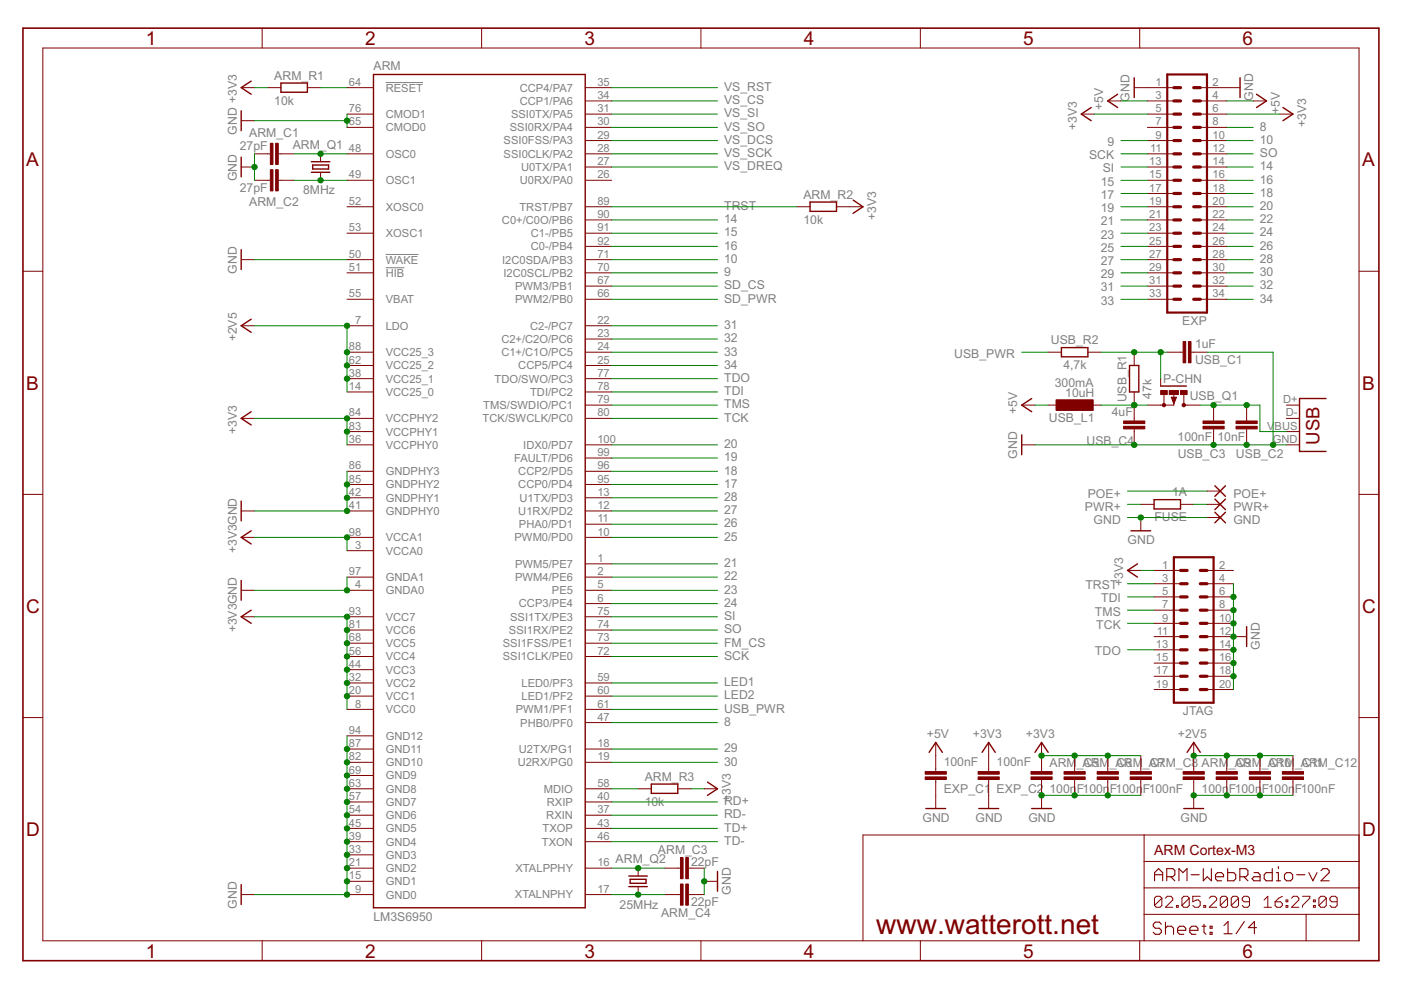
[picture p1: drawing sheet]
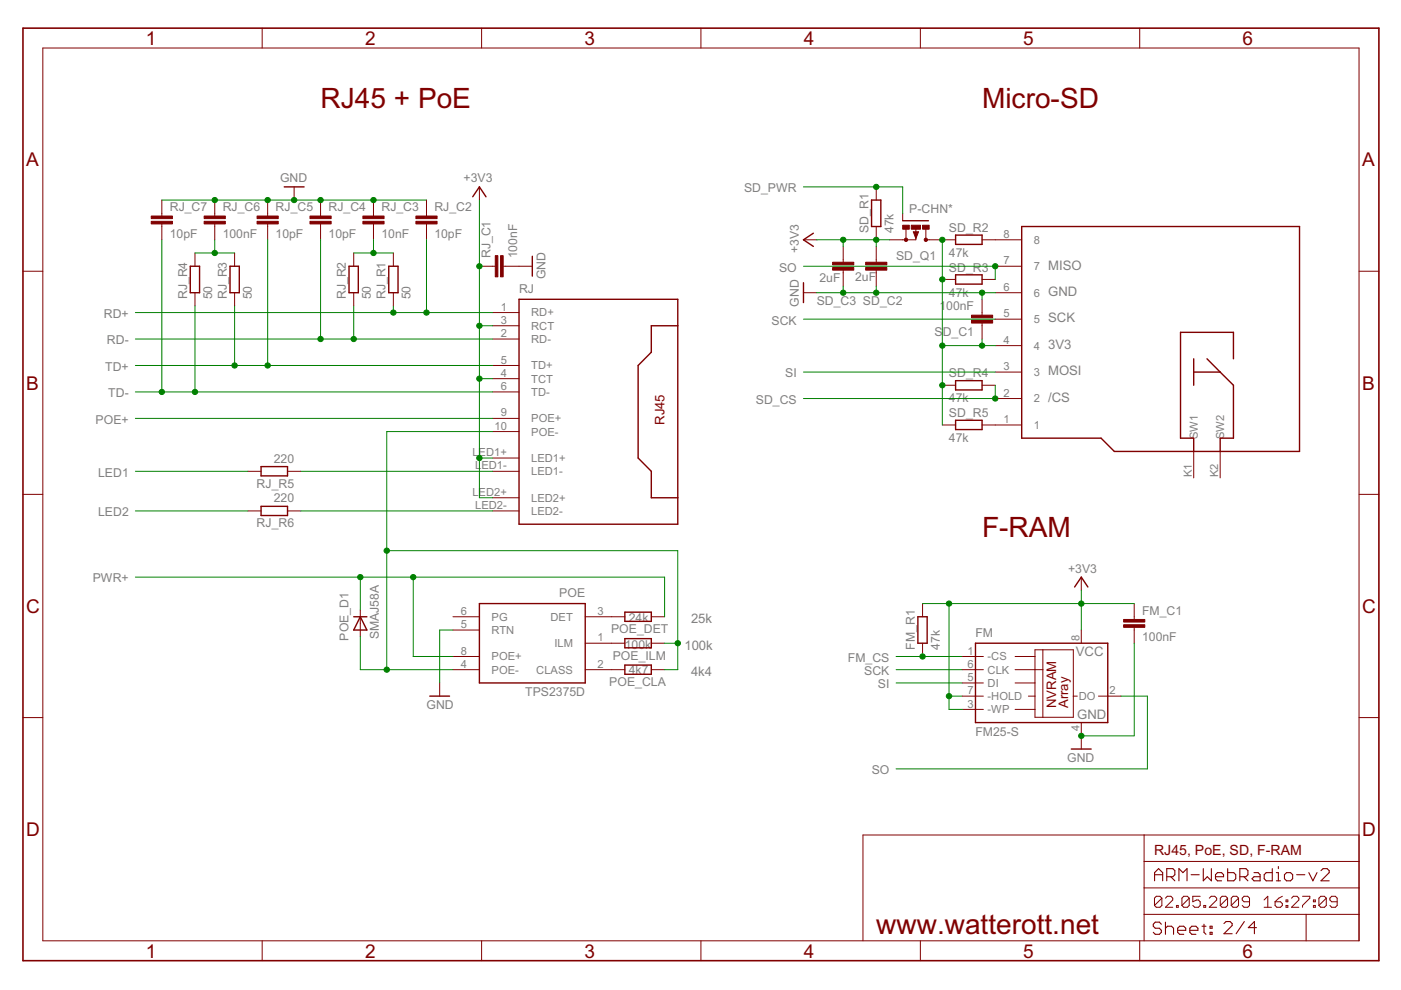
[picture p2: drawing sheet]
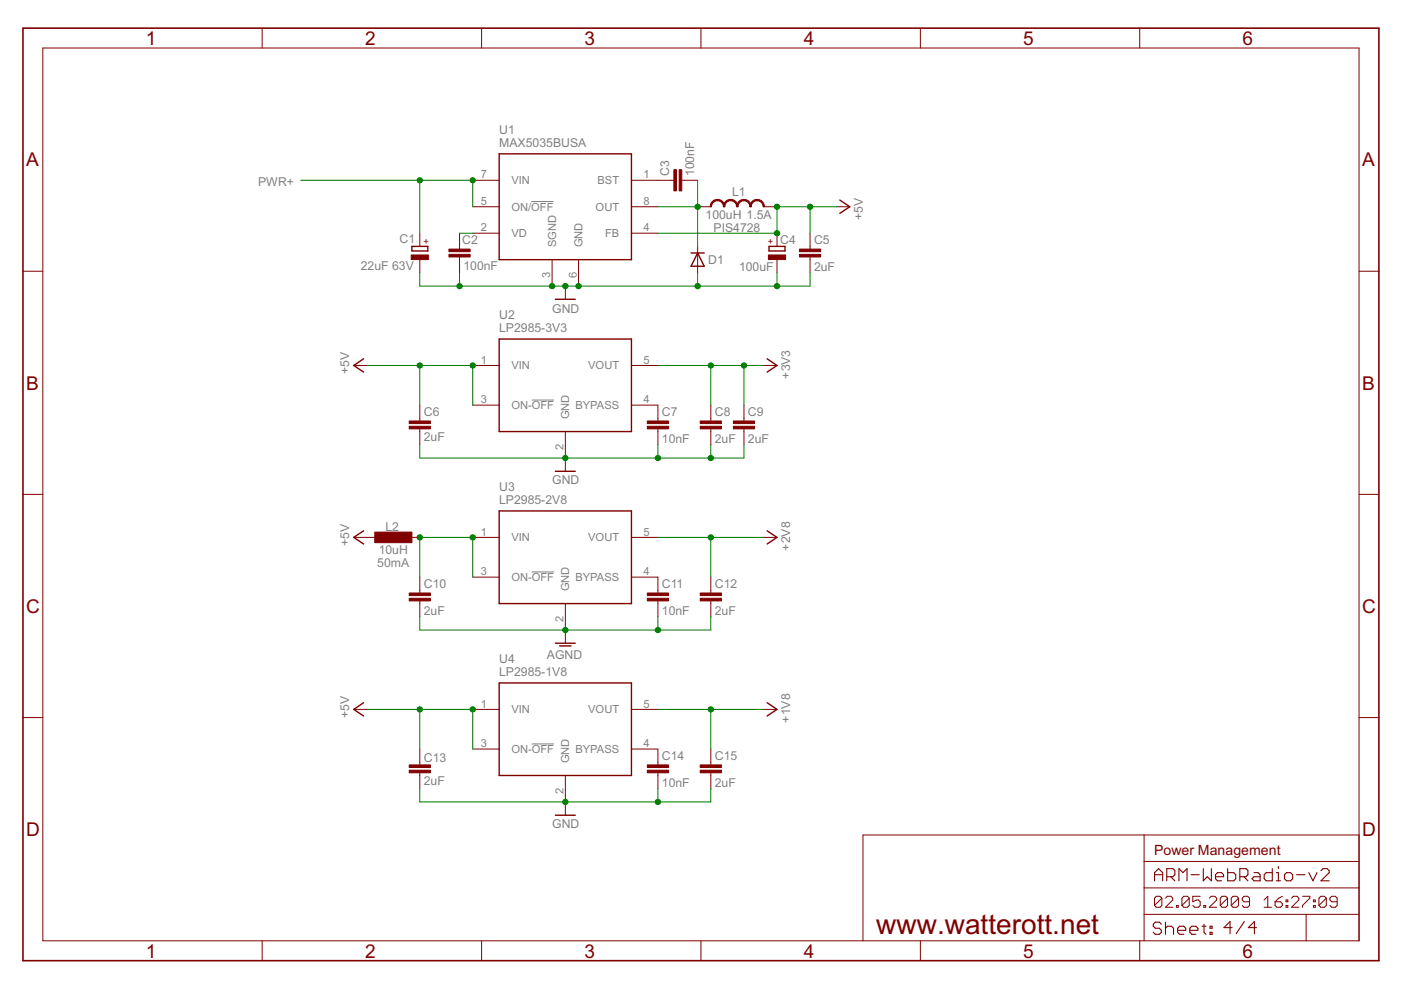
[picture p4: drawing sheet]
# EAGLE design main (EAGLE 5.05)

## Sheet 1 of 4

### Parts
ARM  LM3S6950  [LQFP100]
ARM_C1  27pF  C-EUC0603  [C0603]
ARM_C2  27pF  C-EUC0603  [C0603]
ARM_C3  22pF  C-EUC0603  [C0603]
ARM_C4  22pF  C-EUC0603  [C0603]
ARM_C5  100nF  C-EUC0603  [C0603]
ARM_C6  100nF  C-EUC0603  [C0603]
ARM_C7  100nF  C-EUC0603  [C0603]
ARM_C8  100nF  C-EUC0603  [C0603]
ARM_C9  100nF  C-EUC0603  [C0603]
ARM_C10  100nF  C-EUC0603  [C0603]
ARM_C11  100nF  C-EUC0603  [C0603]
ARM_C12  100nF  C-EUC0603  [C0603]
ARM_Q1  8MHz  HC49UP  [HC49UP]
ARM_Q2  25MHz  HC49UP  [HC49UP]
ARM_R1  10k  R-EU_R0603  [R0603]
ARM_R2  10k  R-EU_R0603  [R0603]
ARM_R3  10k  R-EU_R0603  [R0603]
EXP  MA17-2  [MA17-2]
EXP_C1  100nF  C-EUC0603  [C0603]
EXP_C2  100nF  C-EUC0603  [C0603]
FUSE  1A  R-EU_R1206  [R1206]
GND  SMD2  [SMD1,27-2,54]
JTAG  MA10-2  [MA10-2]
POE+  SMD2  [SMD1,27-2,54]
PWR+  SMD2  [SMD1,27-2,54]
USB  USB-A-S  [USB-A-S]
USB_C1  1uF  C-EUC0603  [C0603]
USB_C2  10nF  C-EUC0603  [C0603]
USB_C3  100nF  C-EUC0603  [C0603]
USB_C4  4uF  C-EUC1206  [C1206]
USB_L1  10uH  L-EUL4532C  [L4532M]
USB_Q1  P-CHN  IRLML6402  [MICRO3]
USB_R1  47k  R-EU_R0603  [R0603]
USB_R2  4,7k  R-EU_R0603  [R0603]

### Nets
8: ARM.47(PHB0/PF0) EXP.8
9: ARM.70(I2C0SCL/PB2) EXP.9
10: ARM.71(I2C0SDA/PB3) EXP.10
14: ARM.90(C0+/C0O/PB6) EXP.14
15: ARM.91(C1-/PB5) EXP.15
16: ARM.92(C0-/PB4) EXP.16
17: ARM.95(CCP0/PD4) EXP.17
18: ARM.96(CCP2/PD5) EXP.18
19: ARM.99(FAULT/PD6) EXP.19
20: ARM.100(IDX0/PD7) EXP.20
21: ARM.1(PWM5/PE7) EXP.21
22: ARM.2(PWM4/PE6) EXP.22
23: ARM.5(PE5) EXP.23
24: ARM.6(CCP3/PE4) EXP.24
25: ARM.10(PWM0/PD0) EXP.25
26: ARM.11(PHA0/PD1) EXP.26
27: ARM.12(U1RX/PD2) EXP.27
28: ARM.13(U1TX/PD3) EXP.28
29: ARM.18(U2TX/PG1) EXP.29
30: ARM.19(U2RX/PG0) EXP.30
31: ARM.22(C2-/PC7) EXP.31
32: ARM.23(C2+/C2O/PC6) EXP.32
33: ARM.24(C1+/C1O/PC5) EXP.33
34: ARM.25(CCP5/PC4) EXP.34
+3V3: ARM.3(VCCA0) ARM.8(VCC0) ARM.20(VCC1) ARM.32(VCC2) ARM.36(VCCPHY0) ARM.44(VCC3) ARM.56(VCC4) ARM.68(VCC5) ARM.81(VCC6) ARM.83(VCCPHY1) ARM.84(VCCPHY2) ARM.93(VCC7) ARM.98(VCCA1) ARM_C5.1 ARM_C6.1 ARM_C7.1 ARM_C8.1 ARM_R1.1 ARM_R2.2 ARM_R3.2 EXP.5 EXP.6 EXP_C2.2 JTAG.1 ; also sheet 2,3,4
+5V: EXP.3 EXP.4 EXP_C1.2 USB_L1.1 ; also sheet 4
FM_CS: ARM.73(SSI1FSS/PE1) ; also sheet 2
GND: ARM.4(GNDA0) ARM.9(GND0) ARM.15(GND1) ARM.21(GND2) ARM.33(GND3) ARM.39(GND4) ARM.41(GNDPHY0) ARM.42(GNDPHY1) ARM.45(GND5) ARM.50(!WAKE) ARM.54(GND6) ARM.57(GND7) ARM.63(GND8) ARM.65(CMOD0) ARM.69(GND9) ARM.76(CMOD1) ARM.82(GND10) ARM.85(GNDPHY2) ARM.86(GNDPHY3) ARM.87(GND11) ARM.94(GND12) ARM.97(GNDA1) ARM_C1.2 ARM_C2.2 ARM_C3.2 ARM_C4.2 ARM_C5.2 ARM_C6.2 ARM_C7.2 ARM_C8.2 ARM_C9.2 ARM_C10.2 ARM_C11.2 ARM_C12.2 EXP.1 EXP.2 EXP_C1.1 EXP_C2.1 GND.1(P) JTAG.4 JTAG.6 JTAG.8 JTAG.10 JTAG.12 JTAG.14 JTAG.16 JTAG.18 JTAG.20 USB.GND USB_C1.1 USB_C2.2 USB_C3.2 USB_C4.1 ; also sheet 2,3,4
LED1: ARM.59(LED0/PF3) ; also sheet 2
LED2: ARM.60(LED1/PF2) ; also sheet 2
MDIO: ARM.58(MDIO) ARM_R3.1
N$2: USB_C4.2 USB_L1.2 USB_Q1.2(S) USB_R1.1
N$9: ARM.48(OSC0) ARM_C1.1 ARM_Q1.2
N$10: ARM.49(OSC1) ARM_C2.1 ARM_Q1.1
N$12: USB.VBUS USB_C2.1 USB_C3.1 USB_Q1.3(D)
N$13: ARM.17(XTALNPHY) ARM_C4.1 ARM_Q2.2
N$14: ARM.16(XTALPPHY) ARM_C3.1 ARM_Q2.1
N$16: USB_C1.2 USB_Q1.1(G) USB_R1.2 USB_R2.1
POE+: POE+.1(P) ; also sheet 2
PWR+: FUSE.2 ; also sheet 2,4
RD+: ARM.40(RXIP) ; also sheet 2
RD-: ARM.37(RXIN) ; also sheet 2
RESET: ARM.64(!RESET) ARM_R1.2
SCK: ARM.72(SSI1CLK/PE0) EXP.11 ; also sheet 2
SD_CS: ARM.67(PWM3/PB1) ; also sheet 2
SD_PWR: ARM.66(PWM2/PB0) ; also sheet 2
SI: ARM.75(SSI1TX/PE3) EXP.13 ; also sheet 2
SO: ARM.74(SSI1RX/PE2) EXP.12 ; also sheet 2
TCK: ARM.80(TCK/SWCLK/PC0) JTAG.9
TD+: ARM.43(TXOP) ; also sheet 2
TD-: ARM.46(TXON) ; also sheet 2
TDI: ARM.78(TDI/PC2) JTAG.5
TDO: ARM.77(TDO/SWO/PC3) JTAG.13
TMS: ARM.79(TMS/SWDIO/PC1) JTAG.7
TRST: ARM.89(TRST/PB7) ARM_R2.1 JTAG.3
USB_PWR: ARM.61(PWM1/PF1) USB_R2.2
VCC: FUSE.1 PWR+.1(P)
VCCIO: ARM.7(LDO) ARM.14(VCC25_0) ARM.38(VCC25_1) ARM.62(VCC25_2) ARM.88(VCC25_3) ARM_C9.1 ARM_C10.1 ARM_C11.1 ARM_C12.1 ; supply symbol labelled +2V5
VS_CS: ARM.34(CCP1/PA6) ; also sheet 3
VS_DCS: ARM.29(SSI0FSS/PA3) ; also sheet 3
VS_DREQ: ARM.27(U0TX/PA1) ; also sheet 3
VS_RST: ARM.35(CCP4/PA7) ; also sheet 3
VS_SCK: ARM.28(SSI0CLK/PA2) ; also sheet 3
VS_SI: ARM.31(SSI0TX/PA5) ; also sheet 3
VS_SO: ARM.30(SSI0RX/PA4) ; also sheet 3
Unconnected: ARM.26(U0RX/PA0) ARM.51(!HIB) ARM.52(XOSC0) ARM.53(XOSC1) EXP.7 JTAG.2 JTAG.11 JTAG.15 JTAG.17 JTAG.19 USB.D+ USB.D-

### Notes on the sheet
- 300mA
- ARM Cortex-M3
- www.watterott.net

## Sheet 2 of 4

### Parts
FM  FM25-S  [SO8]
FM_C1  100nF  C-EUC0603  [C0603]
FM_R1  47k  R-EU_R0603  [R0603]
POE  TPS2375D  TPS237X  [SO08]
POE_CLA  4k7  R-EU_R0603  [R0603]
POE_D1  SMAJ58A  DIODE-DO214AA  [DO214AA]
POE_DET  24k  R-EU_R0603  [R0603]
POE_ILM  100k  R-EU_R0603  [R0603]
RJ  RJ45-8-POEWE  [WE_POE]
RJ_C1  100nF  C-EUC0603  [C0603]
RJ_C2  10pF  C-EUC0603  [C0603]
RJ_C3  10nF  C-EUC0603  [C0603]
RJ_C4  10pF  C-EUC0603  [C0603]
RJ_C5  10pF  C-EUC0603  [C0603]
RJ_C6  100nF  C-EUC0603  [C0603]
RJ_C7  10pF  C-EUC0603  [C0603]
RJ_R1  50  R-EU_R0603  [R0603]
RJ_R2  50  R-EU_R0603  [R0603]
RJ_R3  50  R-EU_R0603  [R0603]
RJ_R4  50  R-EU_R0603  [R0603]
RJ_R5  220  R-EU_R0603  [R0603]
RJ_R6  220  R-EU_R0603  [R0603]
SD  MICRO-SD  [MICRO-SD]
SD_C1  100nF  C-EUC0603  [C0603]
SD_C2  2uF  C-EUC0603  [C0603]
SD_C3  2uF  C-EUC0805  [C0805]
SD_Q1  P-CHN*  IRLML6402  [MICRO3]
SD_R1  47k  R-EU_R0603  [R0603]
SD_R2  47k  R-EU_R0603  [R0603]
SD_R3  47k  R-EU_R0603  [R0603]
SD_R4  47k  R-EU_R0603  [R0603]
SD_R5  47k  R-EU_R0603  [R0603]

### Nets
+3V3: FM.3(-WP) FM.7(-HOLD) FM.8(VCC) FM_C1.1 FM_R1.2 RJ.3(RCT) RJ.4(TCT) RJ.LED1+ RJ.LED2+ RJ_C1.1 SD_C2.2 SD_C3.2 SD_Q1.2(S) SD_R1.1 ; also sheet 1,3,4
CLASS: POE.2(CLASS) POE_CLA.2
DET: POE.3(DET) POE_DET.2
FM_CS: FM.1(-CS) FM_R1.1 ; also sheet 1
GND: FM.4(GND) FM_C1.2 POE.5(RTN) RJ_C1.2 RJ_C2.1 RJ_C3.1 RJ_C4.1 RJ_C5.1 RJ_C6.1 RJ_C7.1 SD.6 SD_C1.2 SD_C2.1 SD_C3.1 ; also sheet 1,3,4
ILM: POE.1(ILM) POE_ILM.2
LED1: RJ_R5.2 ; also sheet 1
LED2: RJ_R6.2 ; also sheet 1
N$3: SD.1 SD_R5.2
N$4: RJ.LED2- RJ_R6.1
N$5: RJ.LED1- RJ_R5.1
N$6: RJ_C6.2 RJ_R3.2 RJ_R4.2
N$7: RJ_C3.2 RJ_R1.2 RJ_R2.2
N$15: SD.8 SD_R2.2
POE+: RJ.9(POE+) ; also sheet 1
POE-: POE.4(POE-) POE_CLA.1 POE_D1.A POE_ILM.1 RJ.10(POE-)
PWR+: POE.8(POE+) POE_D1.C POE_DET.1 ; also sheet 1,4
RD+: RJ.1(RD+) RJ_C2.2 RJ_R1.1 ; also sheet 1
RD-: RJ.2(RD-) RJ_C4.2 RJ_R2.1 ; also sheet 1
SCK: FM.6(CLK) SD.5 ; also sheet 1
SD_3V3: SD.4 SD_C1.1 SD_Q1.3(D) SD_R2.1 SD_R3.1 SD_R4.1 SD_R5.1
SD_CS: SD.2 SD_R4.2 ; also sheet 1
SD_PWR: SD_Q1.1(G) SD_R1.2 ; also sheet 1
SI: FM.5(DI) SD.3 ; also sheet 1
SO: FM.2(DO) SD.7 SD_R3.2 ; also sheet 1
TD+: RJ.5(TD+) RJ_C5.2 RJ_R3.1 ; also sheet 1
TD-: RJ.6(TD-) RJ_C7.2 RJ_R4.1 ; also sheet 1
Unconnected: POE.6(PG) SD.K1(SW1) SD.K2(SW2)

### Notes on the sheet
- RJ45 + PoE | Micro-SD
- F-RAM
- 25k
- 100k
- 4k4
- RJ45, PoE, SD, F-RAM
- www.watterott.net

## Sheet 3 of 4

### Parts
OUT  1503_09  [1503_09]
VS  VS1053  [LQFP-48]
VS_C1  27pF  C-EUC0603  [C0603]
VS_C2  27pF  C-EUC0603  [C0603]
VS_C3  10nF  C-EUC0603  [C0603]
VS_C4  10nF  C-EUC0603  [C0603]
VS_C5  47nF  C-EUC0603  [C0603]
VS_C6  1uF  C-EUC0603  [C0603]
VS_C7  100nF  C-EUC0603  [C0603]
VS_C8  100nF  C-EUC0603  [C0603]
VS_C9  100nF  C-EUC0603  [C0603]
VS_C10  100nF  C-EUC0603  [C0603]
VS_C11  100nF  C-EUC0603  [C0603]
VS_C12  100nF  C-EUC0603  [C0603]
VS_C13  100nF  C-EUC0603  [C0603]
VS_C14  100nF  C-EUC0603  [C0603]
VS_CL  10uF  C-EUC1812  [C1812]
VS_CL2  3.3nF  C-EUC0603  [C0603]
VS_CR  10uF  C-EUC1812  [C1812]
VS_CR2  3.3nF  C-EUC0603  [C0603]
VS_GBUF  0  R-EU_R0603  [R0603]
VS_GND  0  R-EU_R0603  [R0603]
VS_Q1  12.288MHz  HC49UP  [HC49UP]
VS_R1  1M  R-EU_R0603  [R0603]
VS_R2  47k  R-EU_R0603  [R0603]
VS_R3  22  R-EU_R0603  [R0603]
VS_R4  22  R-EU_R0603  [R0603]
VS_R5  10  R-EU_R0603  [R0603]
VS_R6  10k  R-EU_R0603  [R0603]
VS_R7  10k  R-EU_R0603  [R0603]
VS_RL  470  R-EU_R0603  [R0603]
VS_RR  470  R-EU_R0603  [R0603]
~NUDEV~1  GND-GNDA  [GND-GNDA]

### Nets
+1V8: VS.5(CVCC0) VS.7(CVCC1) VS.24(CVCC2) VS.31(CVCC3) VS_C10.1 VS_C11.1 VS_C12.1 ; also sheet 4
+2V8: VS.38(AVCC0) VS.43(AVCC1) VS.45(AVCC2) VS_C13.1 VS_C14.1 ; also sheet 4
+3V3: VS.6(IOVCC0) VS.14(IOVCC1) VS.19(IOVCC2) VS.26(RX) VS.32(TEST) VS_C7.1 VS_C8.1 VS_C9.1 ; also sheet 1,2,4
AGND: VS.37(AGND0) VS.40(AGND1) VS.41(AGND2) VS.47(AGND3) VS_C3.1 VS_C4.1 VS_C5.1 VS_C6.1 VS_C13.2 VS_C14.2 VS_CL2.2 VS_CR2.2 VS_GND.2 VS_R6.2 VS_R7.2 ~NUDEV~1.GNDA ; also sheet 4
GBUF: VS.42(GBUF) VS_GBUF.1 VS_R5.2
GND: VS.4(GND0) VS.16(GND1) VS.20(GND2) VS.21(GND3) VS.22(GND4) VS.35(GND5) VS_C1.2 VS_C2.2 VS_C7.2 VS_C8.2 VS_C9.2 VS_C10.2 VS_C11.2 VS_C12.2 VS_R2.1 ~NUDEV~1.GND ; also sheet 1,2,4
GPIO: VS.9(GPIO2) VS.10(GPIO3) VS.11(GPIO6) VS.12(GPIO7) VS.25(GPIO5) VS.33(GPIO0) VS.34(GPIO1) VS.36(GPIO4) VS_R2.2
LEFT: VS.46(LEFT) VS_R3.2 VS_RL.1
N$8: VS.18(XTALI) VS_C2.1 VS_Q1.1 VS_R1.2
N$11: VS.17(XTALO) VS_C1.1 VS_Q1.2 VS_R1.1
N$18: OUT.1 VS_GBUF.2 VS_GND.1
N$19: OUT.3 VS_CR.2 VS_R6.1
N$20: OUT.2 VS_CL.2 VS_R7.1
N$21: VS_CR2.1 VS_CR.1 VS_RR.2
N$22: VS_CL2.1 VS_CL.1 VS_RL.2
N$31: VS_C3.2 VS_R3.1
N$32: VS_C4.2 VS_R4.1
N$33: VS_C5.2 VS_R5.1
RCAP: VS.44(RCAP) VS_C6.2
RIGHT: VS.39(RIGHT) VS_R4.2 VS_RR.1
VS_CS: VS.23(!CS) ; also sheet 1
VS_DCS: VS.13(!DCS) ; also sheet 1
VS_DREQ: VS.8(!DREQ) ; also sheet 1
VS_RST: VS.3(!RESET) ; also sheet 1
VS_SCK: VS.28(SCLK) ; also sheet 1
VS_SI: VS.29(SI) ; also sheet 1
VS_SO: VS.30(SO) ; also sheet 1
Unconnected: OUT.4 OUT.5 VS.1(MIC+/LINE1) VS.2(MIC-) VS.15(VCO) VS.27(TX) VS.48(LINE2)

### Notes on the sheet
- Line-Out = green
- Normal Line-Out | Line-Out for Headphones
- (Dont use with USB powered speakers)
- VS_GBUF | not mounted | 0
- VS_GND | 0 | not mounted
- VS_RR | 470 | 10
- VS_RL | 470 | 10
- VS_CR | 10uF | shorted
- VS1053 Audio Codec
- VS_CL | 10uF | shorted
- VS_CR2 | 3.3nF | not mounted
- VS_CL2 | 3.3nF | not mounted
- Further Infos: VLSI AppNote: Connecting analog outputs | Note: For VS1033 U4 has to be a 2.5V regulator.
- www.watterott.net

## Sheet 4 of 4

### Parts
C1  22uF 63V  CPOL-EU153CLV-0810  [153CLV-0810]
C2  100nF  C-EUC0603  [C0603]
C3  100nF  C-EUC0603  [C0603]
C4  100uF  CPOL-EU153CLV-0810  [153CLV-0810]
C5  2uF  C-EUC0603  [C0603]
C6  2uF  C-EUC0603  [C0603]
C7  10nF  C-EUC0603  [C0603]
C8  2uF  C-EUC0603  [C0603]
C9  2uF  C-EUC0603  [C0603]
C10  2uF  C-EUC0603  [C0603]
C11  10nF  C-EUC0603  [C0603]
C12  2uF  C-EUC0603  [C0603]
C13  2uF  C-EUC0603  [C0603]
C14  10nF  C-EUC0603  [C0603]
C15  2uF  C-EUC0603  [C0603]
D1  Schottky 90V  DIODE-DO214AA  [DO214AA]
L1  100uH  INDUCTORCDRH  [CDRH]
L2  10uH  L-EUL3216C  [L3216C]
U1  MAX5035BUSA  MAX5035  [SO8]
U2  LP2985-3V3  LP2985  [SOT23-5]
U3  LP2985-2V8  LP2985  [SOT23-5]
U4  LP2985-1V8  LP2985  [SOT23-5]

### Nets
+1V8: C15.1 U4.5(VOUT) ; also sheet 3
+2V8: C12.1 U3.5(VOUT) ; also sheet 3
+3V3: C8.1 C9.1 U2.5(VOUT) ; also sheet 1,2,3
+5V: C4.+ C5.1 C6.2 C13.2 L1.2 L2.1 U1.4(FB) U2.1(VIN) U2.3(ON-!OFF) U4.1(VIN) U4.3(ON-!OFF) ; also sheet 1
AGND: C10.1 C11.2 C12.2 U3.2(GND) ; also sheet 3
BST: C3.1 U1.1(BST)
GND: C1.- C2.2 C4.- C5.2 C6.1 C7.2 C8.2 C9.2 C13.1 C14.2 C15.2 D1.A U1.3(SGND) U1.6(GND) U2.2(GND) U4.2(GND) ; also sheet 1,2,3
N$1: C10.2 L2.2 U3.1(VIN) U3.3(ON-!OFF)
N$25: C7.1 U2.4(BYPASS)
N$27: C11.1 U3.4(BYPASS)
N$28: C14.1 U4.4(BYPASS)
OUT: C3.2 D1.C L1.1 U1.8(OUT)
PWR+: C1.+ U1.5(ON/!OFF) U1.7(VIN) ; also sheet 1,2
VD: C2.1 U1.2(VD)

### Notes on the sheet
- 1.5A
- PIS4728
- 50mA
- Power Management
- www.watterott.net

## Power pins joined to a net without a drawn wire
VBAT: ARM.55(VBAT)
